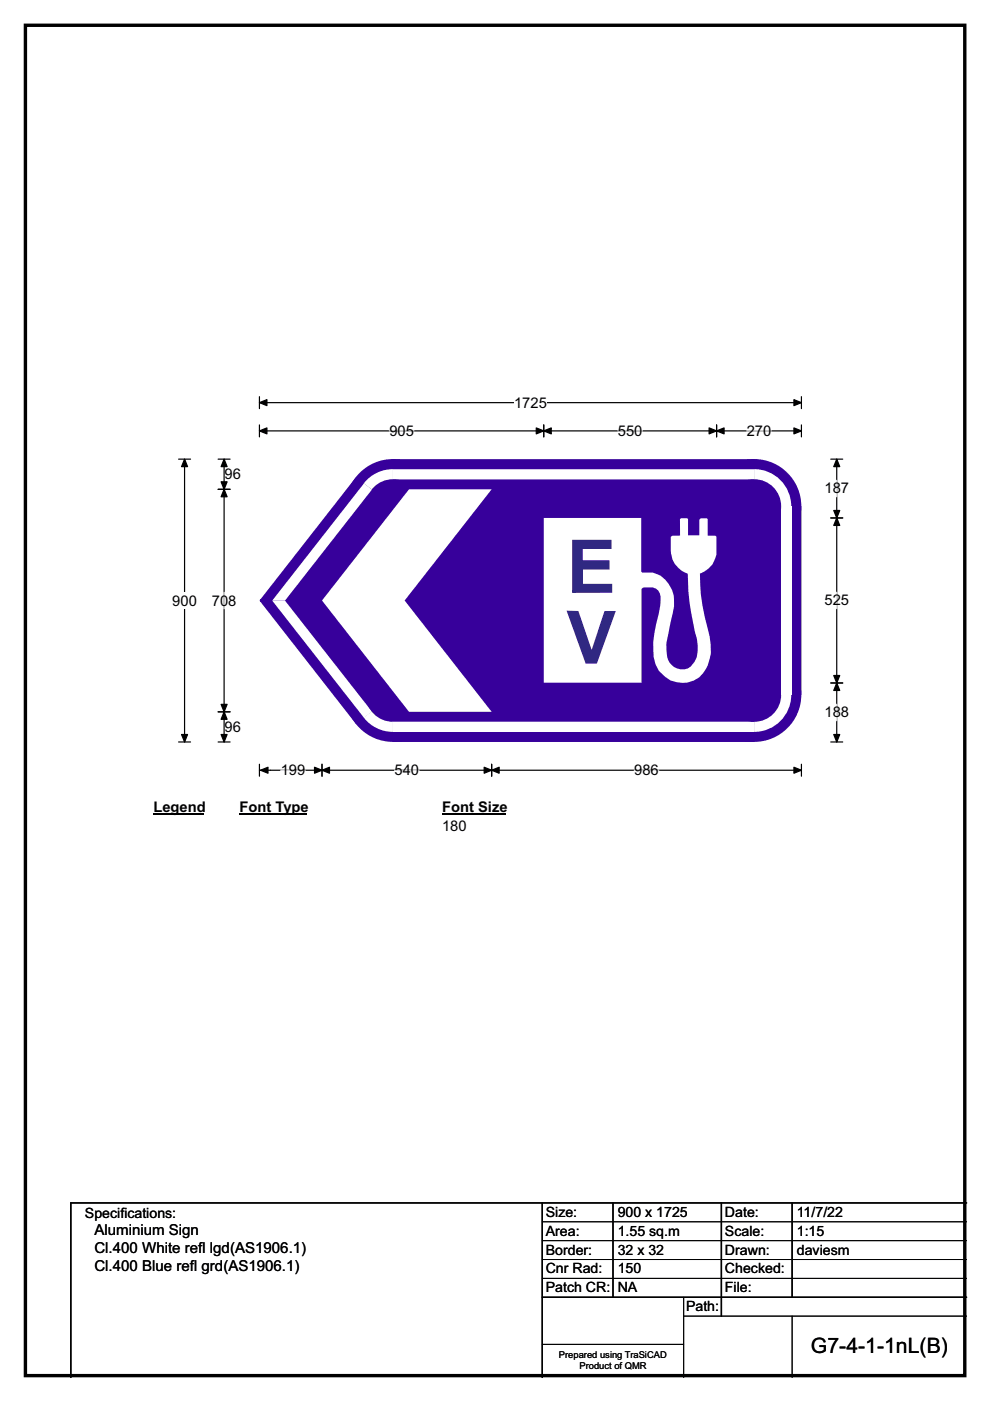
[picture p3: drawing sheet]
<svg xmlns="http://www.w3.org/2000/svg" width="210mm" height="297mm" viewBox="0 0 210 297" stroke-linecap="round" stroke-linejoin="round" font-family="sans-serif">
<path d="M5.4 5.4h199.2v286.3h-199.2z" fill="none" stroke="#000" stroke-width=".72"/>
<path d="M55 85.4h115M55 84.1v2.5M170 84.1v2.5" fill="none" stroke="#000" stroke-width=".25"/>
<g fill="#000" stroke="#000" stroke-width=".25">
<path d="M55 85.4l1.6-.7v1.3z" fill-rule="evenodd"/>
<path d="M168.4 84.7l1.6 .7-1.6 .6z" fill-rule="evenodd"/>
</g>
<path d="M109 83.6h7v3.5h-7z" fill="#fff"/>
<g fill="none" stroke="#000" stroke-width=".25">
<path d="M37.9 97.3h2.5M39.1 97.3v60M55 91.4h115M55 90.1v2.5M115.3 90.1v2.5M152 90.1v2.5M170 90.1v2.5M37.9 157.3h2.5M55 162v2.6M55 163.3h115M68.3 162v2.6M104.3 162v2.6"/>
<path d="M170 162v2.6"/>
</g>
<g fill="#000" stroke="#000" stroke-width=".25">
<path d="M39.1 97.3l.7 1.6h-1.3z" fill-rule="evenodd"/>
<path d="M55 91.4l1.6-.7v1.3z" fill-rule="evenodd"/>
<path d="M115.3 91.4l1.6-.7v1.3z" fill-rule="evenodd"/>
<path d="M113.7 90.7l1.6 .7-1.6 .6z" fill-rule="evenodd"/>
<path d="M150.4 90.7l1.6 .7-1.6 .6z" fill-rule="evenodd"/>
<path d="M152 91.4l1.6-.7v1.3z" fill-rule="evenodd"/>
<path d="M168.4 90.7l1.6 .7-1.6 .6z" fill-rule="evenodd"/>
<path d="M38.5 155.7h1.3l-.7 1.6z" fill-rule="evenodd"/>
<path d="M55.3 163.3l1.5-.6v1.2z" fill-rule="evenodd"/>
<path d="M66.7 162.7l1.6 .6-1.6 .6z" fill-rule="evenodd"/>
<path d="M68.3 163.3l1.6-.6v1.2z" fill-rule="evenodd"/>
<path d="M102.7 162.7l1.6 .6-1.6 .6z" fill-rule="evenodd"/>
<path d="M104.3 163.3l1.6-.6v1.2z" fill-rule="evenodd"/>
<path d="M168.4 162.7l1.6 .6-1.6 .6z" fill-rule="evenodd"/>
</g>
<path d="M82.6 91.4h5.2M131.1 91.4h5.2M158.4 91.4h5.2M59.5 163.3h5.2M83.7 163.3h5.2M134.5 163.3h5.2" fill="none" stroke="#fff" stroke-width=".25"/>
<path d="M36.5 125.6h5.3v3.5h-5.3z" fill="#fff"/>
<path d="M46.3 97.3h2.5M47.5 97.3v60M176.2 97.3h2.5M177.5 97.3v60M46.3 103.7h2.5M176.2 109.8h2.5M46.3 150.9h2.5M46.3 157.3h2.5M176.2 157.3h2.5M176.2 144.8h2.5" fill="none" stroke="#000" stroke-width=".25"/>
<g fill="#000" stroke="#000" stroke-width=".25">
<path d="M47.5 97.3l.7 1.6h-1.3z" fill-rule="evenodd"/>
<path d="M177.5 97.3l.6 1.6h-1.3z" fill-rule="evenodd"/>
<path d="M47.5 103.7l.7 1.6h-1.3z" fill-rule="evenodd"/>
<path d="M46.9 102.2h1.3l-.7 1.5z" fill-rule="evenodd"/>
<path d="M177.5 109.8l.6 1.6h-1.3z" fill-rule="evenodd"/>
<path d="M176.8 108.2h1.3l-.6 1.6z" fill-rule="evenodd"/>
<path d="M46.9 149.3h1.3l-.7 1.6z" fill-rule="evenodd"/>
<path d="M47.5 150.9l.7 1.6h-1.3z" fill-rule="evenodd"/>
<path d="M46.9 155.7h1.3l-.7 1.6z" fill-rule="evenodd"/>
<path d="M176.8 143.2h1.3l-.6 1.6z" fill-rule="evenodd"/>
<path d="M177.5 144.8l.6 1.6h-1.3z" fill-rule="evenodd"/>
<path d="M176.8 155.7h1.3l-.6 1.6z" fill-rule="evenodd"/>
</g>
<path d="M177.5 101.8v3.5M47.5 125.6v3.5M177.5 125.6v3.5M177.5 149.3v3.5" fill="none" stroke="#fff" stroke-width=".25"/>
<path d="M32.5 169.3h10.8v3.5h-10.8z" fill="#fff"/>
<path d="M32.5 172.6h10.8" fill="none" stroke="#000" stroke-width=".32"/>
<path d="M50.8 169.3h14.4v3.5h-14.4z" fill="#fff"/>
<path d="M50.8 172.6h14.4" fill="none" stroke="#000" stroke-width=".32"/>
<path d="M93.8 169.3h13.4v3.5h-13.4z" fill="#fff"/>
<path d="M93.8 172.6h13.4" fill="none" stroke="#000" stroke-width=".32"/>
<g fill="#fff">
<path d="M32.5 173.5h.9v3.5h-.9z"/>
<path d="M50.8 173.5h35.5v3.5h-35.5z"/>
</g>
<g fill="#37009b">
<path d="M75.5 101.2l7.9-3.9h76.6l10 10v40l-10 10h-76.6l-7.9-3.8-20.3-26v-.4z" fill-rule="evenodd"/>
<circle cx="83.3" cy="107.3" r="10"/>
<circle cx="55.4" cy="127.3" r=".33"/>
<circle cx="83.3" cy="147.3" r="10"/>
<circle cx="160" cy="147.3" r="10"/>
<circle cx="160" cy="107.3" r="10"/>
</g>
<g fill="#fff">
<path d="M83.3 99.5v2.1h76.7v-2.1zM83.3 101.6h76.7z" fill-rule="evenodd"/>
<path d="M77.7 101.9a7.9 7.9 0 0 1 5.6-2.4v7.8l-6.1-4.8z" fill-rule="evenodd"/>
</g>
<circle cx="83.3" cy="107.3" r="5.7" fill="#37009b"/>
<g fill="#fff">
<path d="M77.2 102.5l1.7 1.3-18.5 23.5h-2.7z" fill-rule="evenodd"/>
<path d="M57.7 127.3h2.7l18.5 23.6-1.7 1.3z" fill-rule="evenodd"/>
<path d="M77.1 152.1l6.2-4.8v7.9a7.8 7.8 0 0 1-6.2-3.1z" fill-rule="evenodd"/>
</g>
<circle cx="83.3" cy="147.3" r="5.7" fill="#37009b"/>
<g fill="#fff">
<path d="M83.3 153.1v2.1h76.7v-2.1zM83.3 153.1h76.7z" fill-rule="evenodd"/>
<path d="M160 147.3l7.8-.1a7.9 7.9 0 0 1-7.9 8z" fill-rule="evenodd"/>
</g>
<circle cx="160" cy="147.3" r="5.7" fill="#37009b"/>
<path d="M165.7 107.3h2.1v40h-2.1z" fill="#fff"/>
<path d="M159.9 99.5a7.9 7.9 0 0 1 7.9 7.8h-7.8z" fill-rule="evenodd" fill="#fff"/>
<circle cx="160" cy="107.3" r="5.7" fill="#37009b"/>
<g fill="#fff">
<path d="M86.8 103.7h17.5l-18.5 23.6 18.5 23.6h-17.5l-18.5-23.6z" fill-rule="evenodd"/>
<path d="M115.3 109.8h20.7v11.4l.2 .2a5.7 5.7 0 0 1 6.8 5.6v1.5l-1.2 5.8a8.5 8.5 0 0 0 .2 6.2 3.2 3.2 0 0 0 3.3 1.4 3.2 3.2 0 0 0 2.5-2.5 9.7 9.7 0 0 0-.4-5.6l-.4-1.7a46.8 46.8 0 0 1-1.1-10.5 5.3 5.3 0 0 1-3.6-4.9v-2.9l.3-.2h1.6v-3.6l.3-.1h1.2l.2 .1v3.5h2.4v-3.3l.3-.3h1.3l.2 .2v3.5h1.6l.3 .2v3.7a5.2 5.2 0 0 1-3.5 4.1 45.9 45.9 0 0 0 2 13.3 9.4 9.4 0 0 1-1.4 7.9 6 6 0 0 1-6.4 1.6 6 6 0 0 1-4.1-5.1 21.1 21.1 0 0 1 1.1-9.1 9.5 9.5 0 0 0 .2-4.5l-.7-.9-.7-.3h-1.9l-.5 .4v19.8h-20.8z" fill-rule="evenodd"/>
</g>
<g fill="#302882">
<path d="M121.4 114.5h8.3v1.9h-6.1v2.4h5.7v2h-5.7v3h6.3v1.9h-8.6z" fill-rule="evenodd"/>
<path d="M120.2 129.5h2.5l2.8 8.3 2.7-8.3h2.4l-4 11.2h-2.4z" fill-rule="evenodd"/>
</g>
<path d="M115 255v37M130 255v20M153 255v24M168 255v20M205 255h-190v37M115 275h90" fill="none" stroke="#000" stroke-width=".3"/>
<path d="M115 259h90M115 263h90M115 267h90M115 271h90M145 279h60M145 275v17M168 279v13M115 285h30" fill="none" stroke="#000" stroke-width=".21"/>
<text font-size="4.5" x="172" y="286.9">G7-4-1-1nL(B)</text>
<g font-size="3.2">
<text x="20" y="261.9">Aluminium Sign</text>
<text x="20" y="265.8">Cl.400 White ref</text>
<text x="20" y="269.6">Cl.400 Blue ref</text>
<text x="40.3" y="269.6">l grd(AS1906.1)</text>
<text x="42" y="265.8">l lgd(AS1906.1)</text>
</g>
<g font-size="3.1">
<text x="109" y="86.4">1725</text>
<text x="82.6" y="92.4">905</text>
<text x="131.1" y="92.4">550</text>
<text x="158.4" y="92.4">270</text>
<text x="47.6" y="101.6">96</text>
<text x="174.9" y="104.6">187</text>
<text x="36.5" y="128.4">900</text>
<text x="44.9" y="128.4">708</text>
<text x="174.9" y="128.4">525</text>
<text x="47.6" y="155.2">96</text>
<text x="174.9" y="152.1">188</text>
<text x="59.5" y="164.4">199</text>
<text x="83.7" y="164.4">540</text>
<text x="134.5" y="164.4">986</text>
<text x="32.5" y="172.1">Legend</text>
<text x="50.8" y="172.1">Font Type</text>
<text x="93.8" y="172.1">Font Size</text>
<text x="93.8" y="176.3">180</text>
</g>
<g font-size="3">
<text x="115.8" y="258">Size:</text>
<text x="131" y="258">900 x 1725</text>
<text x="153.8" y="258">Date:</text>
<text x="169" y="258">11/7/22</text>
<text x="18" y="258.2">Specif</text>
<text x="25.5" y="258.2">ications:</text>
<text x="115.8" y="262">Area:</text>
<text x="131" y="262">1.55 sq.m</text>
<text x="153.8" y="262">Scale:</text>
<text x="169" y="262">1:15</text>
<text x="115.8" y="266">Border:</text>
<text x="115.8" y="270">Cnr Rad:</text>
<text x="131" y="266">32 x 32</text>
<text x="131" y="270">150</text>
<text x="153.8" y="266">Drawn:</text>
<text x="153.8" y="270">Checked:</text>
<text x="169" y="266">daviesm</text>
<text x="115.8" y="274">Patch CR:</text>
<text x="131" y="274">NA</text>
<text x="153.8" y="274">File:</text>
<text x="145.5" y="278">Path:</text>
</g>
<g font-size="2">
<text x="118.5" y="287.8">Prepared using TraSiCAD</text>
<text x="122.9" y="290.2">Product of QMR</text>
</g>
</svg>
